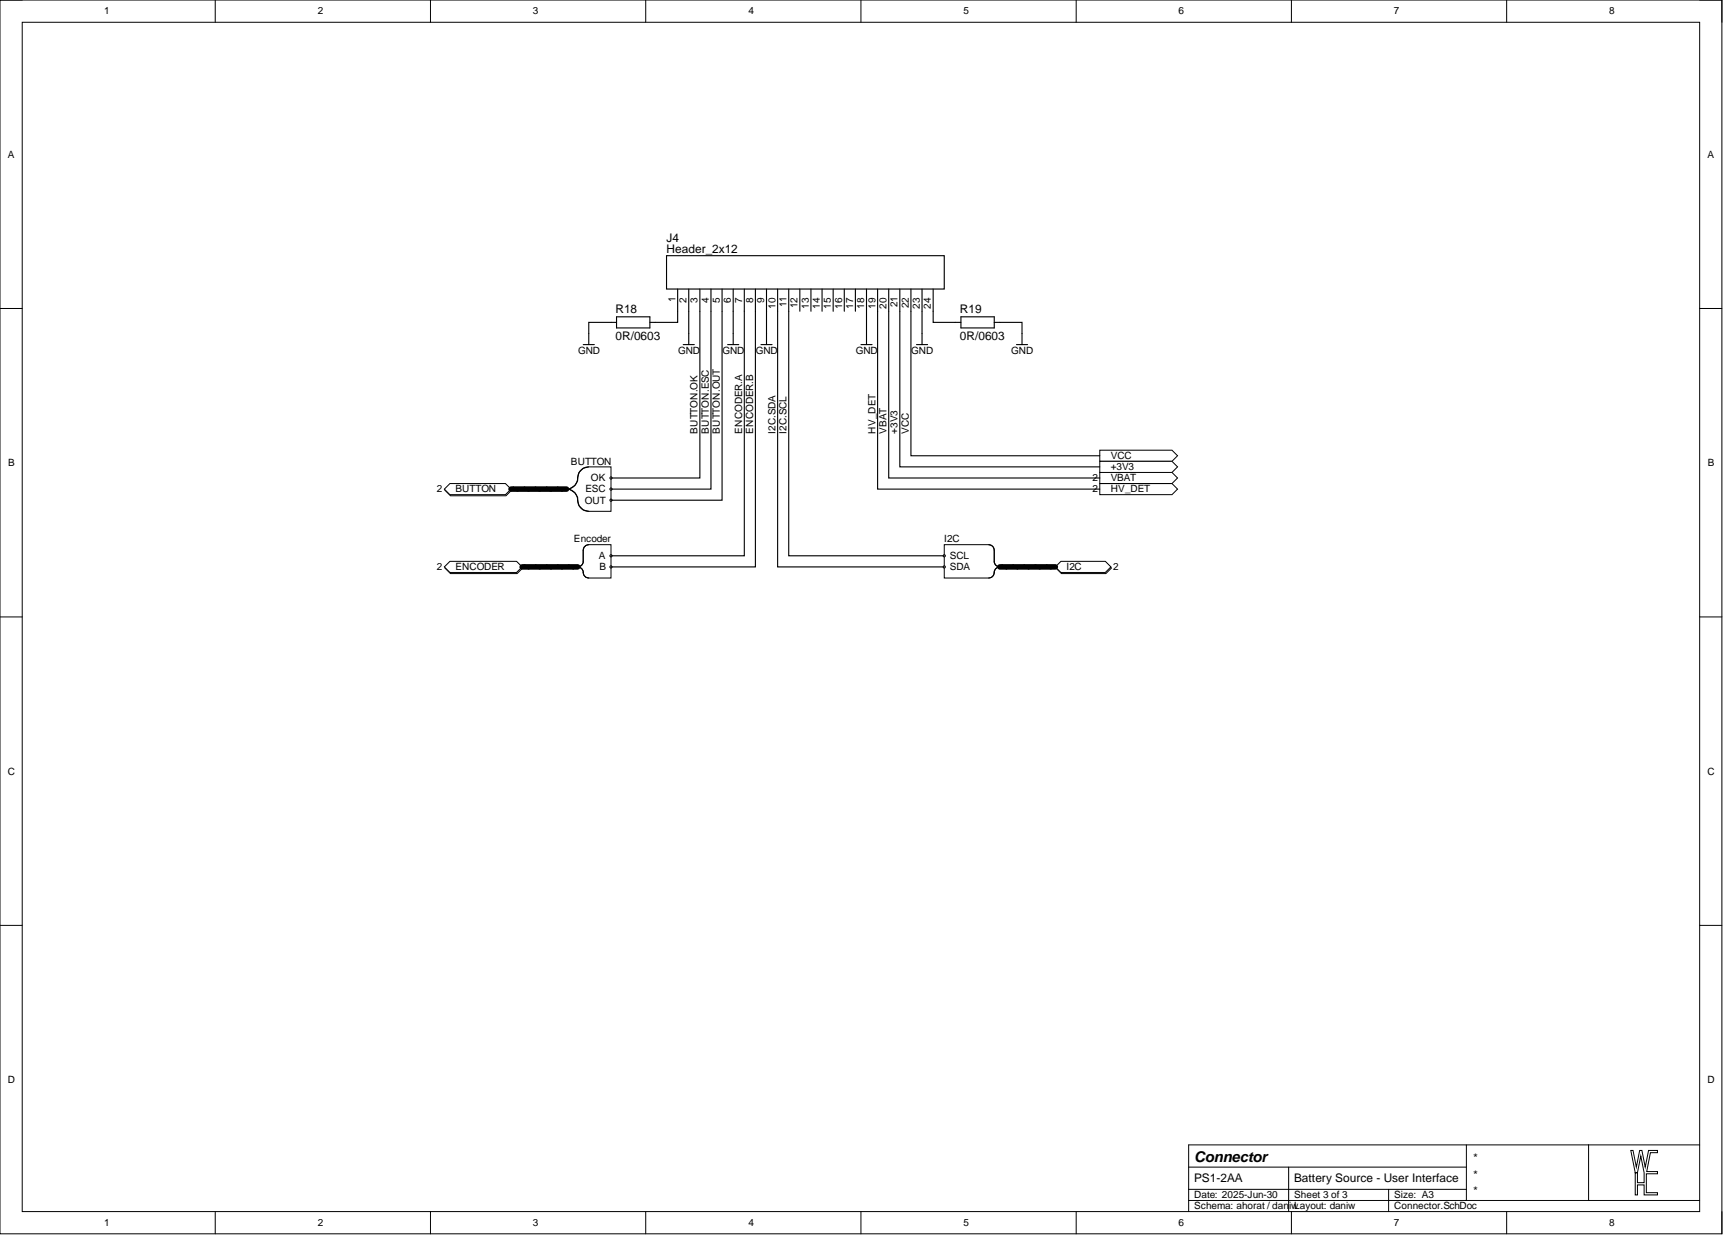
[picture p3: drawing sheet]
<svg xmlns="http://www.w3.org/2000/svg" width="393mm" height="282mm" viewBox="0 0 393 282" stroke-linecap="round" stroke-linejoin="round" font-family="sans-serif">
<g fill="none" stroke="#000" stroke-width=".23">
<path d="M0 0h393.1v281.6h-393.1zM0 0h5.1M5.1 5.1h382.9v271.4h-382.9zM49.1 0v5.1M98.3 0v5.1M147.4 0v5.1M196.5 0v5.1M245.7 0v5.1M294.8 0v5.1M344 0v5.1M388 0h5.1v5.1M0 70.4h5.1"/>
<path d="M388 70.4h5.1M0 140.8h5.1M388 140.8h5.1M0 211.2h5.1M388 211.2h5.1M49.1 276.5v5.1M98.3 276.5v5.1M147.4 276.5v5.1M196.5 276.5v5.1M245.7 276.5v5.1M271.4 266.4h63.4M271.4 274h116.6"/>
<path d="M271.4 271.5h63.4M294.2 266.4v10.1M294.8 276.5v5.1M317 271.5v5M334.8 261.3v12.7M344 276.5v5.1M362.7 261.3v12.7M388 261.3h-116.6v15.2M393.1 276.5v5.1"/>
</g>
<path d="M372.3 262.6h.5l.8 3.8 .7-3.8h.5l.8 3.8 .8-3.8h2v.5h-1.6l-.9 4.3h2.5v.5h-2.6v4.3h2.6v.5h-3.1v-2.3h-1.5v2.3h-.5v-5.1h.5v2.3h1.5v-2.3l-.7-3.8-.8 3.8h-.5z" fill-rule="evenodd" fill="#fff"/>
<path d="M372.3 262.6h.5l.8 3.8 .7-3.8h.5l.8 3.8 .8-3.8h2v.5h-1.6l-.9 4.3h2.5v.5h-2.6v4.3h2.6v.5h-3.1v-2.3h-1.5v2.3h-.5v-5.1h.5v2.3h1.5v-2.3l-.7-3.8-.8 3.8h-.5z" fill="none" stroke="#000" stroke-width=".23"/>
<path d="M102.8 110.6h12.7l1.3 1.3-1.3 1.3h-12.7l-1.2-1.3z" fill-rule="evenodd" fill="#fff"/>
<path d="M102.8 110.6h12.7l1.3 1.3-1.3 1.3h-12.7l-1.2-1.3z" fill="none" stroke="#000" stroke-width=".23"/>
<path d="M102.7 110.4h12.7l1.3 1.2-1.3 1.3h-12.7l-1.3-1.3z" fill-rule="evenodd" fill="#fff"/>
<path d="M102.7 110.4h12.7l1.3 1.2-1.3 1.3h-12.7l-1.3-1.3z" fill="none" stroke="#000" stroke-width=".23"/>
<path d="M102.8 128.4h15.3l1.2 1.2-1.2 1.3h-15.3l-1.2-1.3z" fill-rule="evenodd" fill="#fff"/>
<path d="M102.8 128.4h15.3l1.2 1.2-1.2 1.3h-15.3l-1.2-1.3z" fill="none" stroke="#000" stroke-width=".23"/>
<path d="M102.7 128.1h15.2l1.3 1.3-1.3 1.3h-15.2l-1.3-1.3z" fill-rule="evenodd" fill="#fff"/>
<path d="M102.7 128.1h15.2l1.3 1.3-1.3 1.3h-15.2l-1.3-1.3z" fill="none" stroke="#000" stroke-width=".23"/>
<path d="M215.6 124.3h10.1l.6 .2 .5 .4 .2 .7v2.8l.3 .6 .6 .4a1.9 1.9 0 0 0-1.1 1.9l-.5 .5-.6 .1h-10.1z" fill-rule="evenodd" fill="#fff"/>
<path d="M215.6 124.3h10.1l.6 .2 .5 .4 .2 .7v2.8l.3 .6 .6 .4a1.9 1.9 0 0 0-1.1 1.9l-.5 .5-.6 .1h-10.1z" fill="none" stroke="#000" stroke-width=".23"/>
<path d="M225.7 124.3a1.26 1.26 0 0 1 1.3 1.3v2.5a1.26 1.26 0 0 0 1.2 1.3 1.44 1.44 0 0 0-1.3 1.7 1.26 1.26 0 0 1-1.2 .8" fill="none" stroke="#000" stroke-width=".25"/>
<circle cx="215.6" cy="126.9" r=".26" fill="#fff"/>
<circle cx="215.6" cy="126.9" r=".26" fill="none" stroke="#000" stroke-width=".23"/>
<circle cx="215.6" cy="129.4" r=".26" fill="#fff"/>
<circle cx="215.6" cy="129.4" r=".26" fill="none" stroke="#000" stroke-width=".23"/>
<path d="M242.3 128.4h10.2l1.2 1.2-1.2 1.3h-10.2l-1.2-1.3z" fill-rule="evenodd" fill="#fff"/>
<path d="M242.3 128.4h10.2l1.2 1.2-1.2 1.3h-10.2l-1.2-1.3z" fill="none" stroke="#000" stroke-width=".23"/>
<path d="M242.2 128.1h10.1l1.3 1.3-1.3 1.3h-10.1l-1.3-1.3z" fill-rule="evenodd" fill="#fff"/>
<path d="M242.2 128.1h10.1l1.3 1.3-1.3 1.3h-10.1l-1.3-1.3z" fill="none" stroke="#000" stroke-width=".23"/>
<path d="M133.1 106.9l1.3-.3h5.1v10.1h-5.1a2.62 2.62 0 0 1-2.5-3.2l-.7-1-1.2-.9 1.2-.8 .7-1.1 .3-1.9z" fill-rule="evenodd" fill="#fff"/>
<path d="M133.1 106.9l1.3-.3h5.1v10.1h-5.1a2.62 2.62 0 0 1-2.5-3.2l-.7-1-1.2-.9 1.2-.8 .7-1.1 .3-1.9z" fill="none" stroke="#000" stroke-width=".23"/>
<path d="M134.4 106.6a2.72 2.72 0 0 0-2.6 3.1 2.53 2.53 0 0 1-2.5 1.9 2.72 2.72 0 0 1 2.6 3.2 2.53 2.53 0 0 0 2.5 1.9" fill="none" stroke="#000" stroke-width=".25"/>
<circle cx="139.5" cy="111.6" r=".25" fill="#fff"/>
<circle cx="139.5" cy="111.6" r=".25" fill="none" stroke="#000" stroke-width=".23"/>
<circle cx="139.5" cy="109.1" r=".25" fill="#fff"/>
<circle cx="139.5" cy="109.1" r=".25" fill="none" stroke="#000" stroke-width=".23"/>
<circle cx="139.5" cy="114.2" r=".25" fill="#fff"/>
<circle cx="139.5" cy="114.2" r=".25" fill="none" stroke="#000" stroke-width=".23"/>
<path d="M133.8 124.5l.6-.2h5.1v7.6h-5.1a1.31 1.31 0 0 1-1.3-1.6l-.3-.5-.6-.4 .6-.4 .3-.6v-2.8l.2-.7z" fill-rule="evenodd" fill="#fff"/>
<path d="M133.8 124.5l.6-.2h5.1v7.6h-5.1a1.31 1.31 0 0 1-1.3-1.6l-.3-.5-.6-.4 .6-.4 .3-.6v-2.8l.2-.7z" fill="none" stroke="#000" stroke-width=".23"/>
<path d="M134.4 124.3a1.27 1.27 0 0 0-1.3 1.3v2.5a1.27 1.27 0 0 1-1.2 1.3 1.44 1.44 0 0 1 1.3 1.7 1.27 1.27 0 0 0 1.2 .8" fill="none" stroke="#000" stroke-width=".25"/>
<circle cx="139.5" cy="126.9" r=".25" fill="#fff"/>
<circle cx="139.5" cy="126.9" r=".25" fill="none" stroke="#000" stroke-width=".23"/>
<circle cx="139.5" cy="129.4" r=".25" fill="#fff"/>
<circle cx="139.5" cy="129.4" r=".25" fill="none" stroke="#000" stroke-width=".23"/>
<path d="M251.1 110.4h16.5l1.2 1.2-1.2 1.3h-16.5z" fill-rule="evenodd" fill="#fff"/>
<path d="M251.1 110.4h16.5l1.2 1.2-1.2 1.3h-16.5z" fill="none" stroke="#000" stroke-width=".23"/>
<path d="M251.1 107.8h16.5l1.2 1.3-1.2 1.3h-16.5z" fill-rule="evenodd" fill="#fff"/>
<path d="M251.1 107.8h16.5l1.2 1.3-1.2 1.3h-16.5z" fill="none" stroke="#000" stroke-width=".23"/>
<path d="M251.1 102.8h16.5l1.2 1.2-1.2 1.3h-16.5z" fill-rule="evenodd" fill="#fff"/>
<path d="M251.1 102.8h16.5l1.2 1.2-1.2 1.3h-16.5z" fill="none" stroke="#000" stroke-width=".23"/>
<path d="M251.1 105.3h16.5l1.2 1.3-1.2 1.2h-16.5z" fill-rule="evenodd" fill="#fff"/>
<path d="M251.1 105.3h16.5l1.2 1.3-1.2 1.2h-16.5z" fill="none" stroke="#000" stroke-width=".23"/>
<path d="M152.2 58.4h63.4v7.6h-63.4z" fill-rule="evenodd" fill="#fff"/>
<g fill="none" stroke="#000" stroke-width=".25">
<path d="M152.2 58.4h63.4v7.6h-63.4zM133.1 78.7h2.6M140.8 73.6h-6.4v5.1M140.8 72.3h7.6v2.5h-7.6zM154.7 66v7.6h-6.3M156 78.7h2.5M157.2 66v12.7M159.8 66v43.1h-20.3M162.3 66v45.6h-22.8M164.8 66v48.2h-25.3M166.1 78.7h2.5M167.4 66v12.7"/>
<path d="M169.9 66v60.9h-30.4M172.5 66v63.4h-33M173.7 78.7h2.6M175 66v12.7M177.5 66v63.4h38.1M180.1 66v60.9h35.5M182.6 66v5M185.1 66v5M187.7 66v5M190.2 66v5M192.7 66v5M195.3 66v5"/>
<path d="M196.5 78.7h2.6M197.8 66v12.7M200.4 66v45.6h50.7M202.9 66v43.1h48.2M205.4 66v40.6h45.7M208 66v38h43.1M209.2 78.7h2.6M210.5 66v12.7M213 66v7.6h6.4M219.4 72.3h7.6v2.5h-7.6zM227 73.6h6.3v5.1M232.1 78.7h2.5"/>
<path d="M116.7 111.6h12.6M119.2 129.4h12.7M228.2 129.4h12.7"/>
</g>
<path d="M116.7 111.6h12.6M119.2 129.4h12.7M228.2 129.4h12.7" fill="none" stroke="#000" stroke-width="1.3"/>
<g fill="none" stroke="#000" stroke-width=".38">
<path d="M117.2 111.2l1 .9M119.7 111.2l1 .9M122.2 111.2l1.1 .9M124.8 111.2l1 .9M127.3 111.2l1 .9M119.7 128.9l1 .9M122.2 128.9l1.1 .9M124.8 128.9l1 .9M127.3 128.9l1 .9M129.8 128.9l1.1 .9M228.8 128.9l1 .9M231.3 128.9l1 .9"/>
<path d="M233.8 128.9l1 .9M236.4 128.9l1 .9M238.9 128.9l1 .9"/>
</g>
<text font-size="3.4" x="272.6" y="265.1">Connector</text>
<g font-size="2.7">
<text x="152.2" y="55.2">J4</text>
<text x="152.2" y="57.8">Header_2x12</text>
<text x="140.5" y="71.5">R18</text>
<text x="219.1" y="71.5">R19</text>
<text x="140.5" y="77.6">0R/0603</text>
<text x="219.1" y="77.6">0R/0603</text>
<text x="272.6" y="269.8">PS1-2AA</text>
<text x="295.5" y="269.8">Battery Source - User Interface</text>
<text x="336" y="265.2">*</text>
<text x="336" y="269">*</text>
<text x="336" y="272.8">*</text>
</g>
<g font-size="2.3">
<text x="23.8" y="3.3">1</text>
<text x="72.5" y="3.3">2</text>
<text x="121.6" y="3.3">3</text>
<text x="170.8" y="3.3">4</text>
<text x="220" y="3.3">5</text>
<text x="269.1" y="3.3">6</text>
<text x="318.2" y="3.3">7</text>
<text x="367.4" y="3.3">8</text>
<text x="1.8" y="36">A</text>
<text x="389.8" y="36">A</text>
<text x="154.2" y="68.8" transform="rotate(-90 154.2 68.8)">1</text>
<text x="156.7" y="69.2" transform="rotate(-90 156.7 69.2)">2</text>
<text x="159.3" y="69.2" transform="rotate(-90 159.3 69.2)">3</text>
<text x="161.8" y="69.2" transform="rotate(-90 161.8 69.2)">4</text>
<text x="164.3" y="69.2" transform="rotate(-90 164.3 69.2)">5</text>
<text x="166.9" y="69.2" transform="rotate(-90 166.9 69.2)">6</text>
<text x="169.4" y="69.2" transform="rotate(-90 169.4 69.2)">7</text>
<text x="171.9" y="69.2" transform="rotate(-90 171.9 69.2)">8</text>
<text x="174.5" y="69.2" transform="rotate(-90 174.5 69.2)">9</text>
<text x="177" y="70.4" transform="rotate(-90 177 70.4)">10</text>
<text x="179.6" y="70.1" transform="rotate(-90 179.6 70.1)">11</text>
<text x="182.1" y="70.4" transform="rotate(-90 182.1 70.4)">12</text>
<text x="184.6" y="70.4" transform="rotate(-90 184.6 70.4)">13</text>
<text x="187.2" y="70.4" transform="rotate(-90 187.2 70.4)">14</text>
<text x="189.7" y="70.4" transform="rotate(-90 189.7 70.4)">15</text>
<text x="192.2" y="70.4" transform="rotate(-90 192.2 70.4)">16</text>
<text x="194.8" y="70.4" transform="rotate(-90 194.8 70.4)">17</text>
<text x="197.3" y="70.4" transform="rotate(-90 197.3 70.4)">18</text>
<text x="199.8" y="70.4" transform="rotate(-90 199.8 70.4)">19</text>
<text x="202.4" y="70.4" transform="rotate(-90 202.4 70.4)">20</text>
<text x="204.9" y="70.1" transform="rotate(-90 204.9 70.1)">21</text>
<text x="207.5" y="70.4" transform="rotate(-90 207.5 70.4)">22</text>
<text x="210" y="70.4" transform="rotate(-90 210 70.4)">23</text>
<text x="212.5" y="70.4" transform="rotate(-90 212.5 70.4)">24</text>
<text x="132" y="80.7">GND</text>
<text x="154.8" y="80.7">GND</text>
<text x="164.9" y="80.7">GND</text>
<text x="172.5" y="80.7">GND</text>
<text x="195.4" y="80.7">GND</text>
<text x="208" y="80.7">GND</text>
<text x="230.9" y="80.7">GND</text>
<text x="159.3" y="98.9" transform="rotate(-90 159.3 98.9)">BUTTON.OK</text>
<text x="161.8" y="98.9" transform="rotate(-90 161.8 98.9)">BUTTON.ESC</text>
<text x="164.3" y="98.9" transform="rotate(-90 164.3 98.9)">BUTTON.OUT</text>
<text x="169.4" y="98.9" transform="rotate(-90 169.4 98.9)">ENCODER.A</text>
<text x="171.9" y="98.9" transform="rotate(-90 171.9 98.9)">ENCODER.B</text>
<text x="177" y="98.9" transform="rotate(-90 177 98.9)">I2C.SDA</text>
<text x="179.6" y="98.9" transform="rotate(-90 179.6 98.9)">I2C.SCL</text>
<text x="199.8" y="98.9" transform="rotate(-90 199.8 98.9)">HV_DET</text>
<text x="202.4" y="98.9" transform="rotate(-90 202.4 98.9)">VBAT</text>
<text x="204.9" y="98.9" transform="rotate(-90 204.9 98.9)">+3V3</text>
<text x="207.5" y="98.9" transform="rotate(-90 207.5 98.9)">VCC</text>
<text x="1.9" y="106.4">B</text>
<text x="130.4" y="106">BUTTON</text>
<text x="253.6" y="104.8">VCC</text>
<text x="253.6" y="107.3">+3V3</text>
<text x="389.9" y="106.4">B</text>
<text x="99.8" y="112.4">2</text>
<text x="104" y="112.4">BUTTON</text>
<text x="133.7" y="112.4">ESC</text>
<text x="134.9" y="109.9">OK</text>
<text x="249.4" y="112.4">2</text>
<text x="249.4" y="109.9">2</text>
<text x="253.6" y="112.4">HV_DET</text>
<text x="253.6" y="109.9">VBAT</text>
<text x="133.5" y="114.9">OUT</text>
<text x="131" y="123.8">Encoder</text>
<text x="215.6" y="123.8">I2C</text>
<text x="99.8" y="130.1">2</text>
<text x="104" y="130.1">ENCODER</text>
<text x="136.7" y="127.6">A</text>
<text x="136.9" y="130.1">B</text>
<text x="216.8" y="127.6">SCL</text>
<text x="216.8" y="130.1">SDA</text>
<text x="243.5" y="130.1">I2C</text>
<text x="254.1" y="130.1">2</text>
<text x="1.8" y="176.8">C</text>
<text x="389.8" y="176.8">C</text>
<text x="1.8" y="247.2">D</text>
<text x="389.8" y="247.2">D</text>
<text x="272.6" y="273.5">Date: 2025-Jun-30</text>
<text x="295.5" y="273.5">Sheet 3 of 3</text>
<text x="318.3" y="273.5">Size: A3</text>
<text x="23.8" y="279.8">1</text>
<text x="72.5" y="279.8">2</text>
<text x="121.6" y="279.8">3</text>
<text x="170.8" y="279.8">4</text>
<text x="220" y="279.8">5</text>
<text x="269.1" y="279.8">6</text>
<text x="272.6" y="276">Schema: ahorat / daniwLayout: daniw</text>
<text x="318.2" y="279.8">7</text>
<text x="318.3" y="276">Connector.SchDoc</text>
<text x="367.4" y="279.8">8</text>
</g>
</svg>
